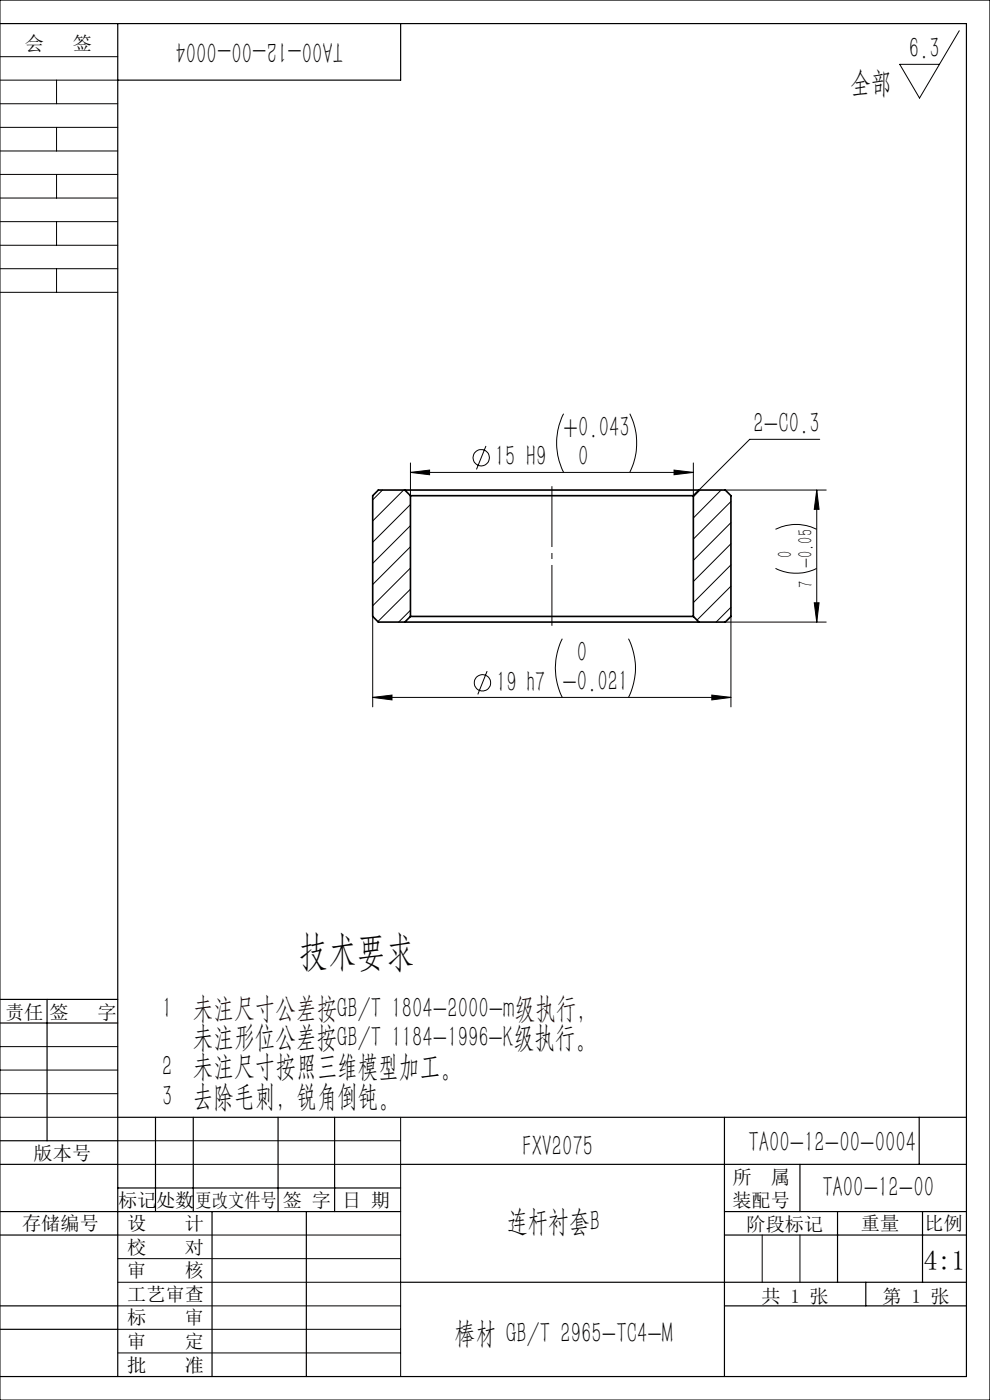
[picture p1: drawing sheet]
<svg xmlns="http://www.w3.org/2000/svg" width="210mm" height="297mm" viewBox="0 0 210 297" stroke-linecap="round" stroke-linejoin="round" font-family="sans-serif">
<g fill="none" stroke="#000" stroke-width=".21">
<path d="M0 12h25M0 17h25M0 0h210v297h-210zM12 17v5M203.5 6.5l-8.4 14.3-4.2-7.2h8.4M0 22h25M0 27h25M0 32h25M0 37h25M12 27v5M12 37v5M0 42h25"/>
<path d="M0 47h25M0 52h25M0 57h25M12 47v5M12 57v5M0 62h25M87.1 98.2v7M103.1 94.6l-2 5M119.6 87.8a13.7 13.7 0 0 0 0 12.4M133.6 87.8a14 14 0 0 1 0 12.4M143 99.7l4.1 .5-4.1 .5zM147.1 98.2v7"/>
<path d="M173.9 93.2h-14.9l-10.7 10.8M81.1 104l-2 2M85.6 104l-6.5 6.5M87.1 107l-8 8M87.1 111.5l-8 8M87.1 116l-8 8M87.1 100.2l4-.5v1zM87.1 100.2h60M148.5 104l-1.4 1.4M153 104l-5.9 5.9M153.8 104h21.5M155 106.4l-7.9 8"/>
<path d="M155 110.9l-7.9 8M155 115.4l-7.9 8M155 119.8l-7.9 8M164.5 112.3a9.8 9.8 0 0 1 8.7 0M173.2 104l.5 4.1h-1zM173.2 104v28M79.1 130.8v19.2M87.1 120.5l-8 8M87.1 125l-6.9 6.9M87.1 129.5l-2.5 2.5M119.3 135.5a13.8 13.8 0 0 0 0 12.5M133.3 135.5a13.8 13.8 0 0 1 0 12.5"/>
<path d="M153.8 132h21.5M155 124.4l-7.2 7.1M155 128.8l-3.1 3.2M155 130.8v19.2M164.5 120.6a9.8 9.8 0 0 0 8.7 0M172.7 127.9h1l-.5 4.1zM79.1 148h75.9M79.1 148l4-.5v1zM103.3 142.4l-1.9 4.9M151 147.5l4 .5-4 .5zM0 227h25M0 222h25"/>
<path d="M0 237h25M0 232h25M85 237v55M25 242h60M25 247h60M25 272h60M25 277h60M25 267h60M25 262h60M161.7 262v10M169.7 262v10M25 282h60"/>
<path d="M25 287h60M153.7 292h.1"/>
<circle cx="102.1" cy="97.1" r="1.73"/>
<circle cx="102.3" cy="144.9" r="1.73"/>
</g>
<path d="M85.9 104h62.4M85.9 104h-5.6l-1.2 1.2v25.6l1.2 1.2h5.6M85.9 104l1.2 1.2M87.1 105.2h60M87.1 105.2v25.6M147.1 105.2v25.6M148.3 104h5.5l1.2 1.2v25.6l-1.2 1.2h-5.5M148.3 104l-1.2 1.2M85.9 132h62.4M87.1 130.8h60M87.1 130.8l-1.2 1.2M147.1 130.8l1.2 1.2" fill="none" stroke="#000" stroke-width=".35"/>
<path d="M117.1 132.8v-29.7" fill="none" stroke="#000" stroke-width=".21" stroke-dasharray="30.5 1.3 1.3 1.3" stroke-dashoffset="17.6" stroke-linecap="butt"/>
<g fill="none" stroke="#000" stroke-width=".25">
<path d="M0 5h205v287h-205M25 5v287M85 5v12h-60M0 212h25M0 217h25M10 212v30M25 237h180M33 237v20M41 237v20M59 237v20M71 237v20M153.7 237v55"/>
<path d="M195 237v10M0 247h25M0 242h25M0 257h85M25 252h60M45 257v35M65 257v35M85 247h120M153.7 257h51.3M169.7 247v10M177.7 257v15M195.7 257v15"/>
<path d="M0 262h25M0 277h25M85 272h120M153.7 262h51.3M153.7 277h51.3M183.7 272v5M0 282h25"/>
</g>
<g fill="#000">
<path d="M87.1 100.2l4-.5v1zM143 99.7l4.1 .5-4.1 .5z"/>
<path d="M173.2 104l.5 4.1h-1zM172.7 127.9h1l-.5 4.1z"/>
<path d="M79.1 148l4-.5v1zM151 147.5l4 .5-4 .5z"/>
</g>
<text font-size="8.8" x="63.5" y="204.7">技术要求</text>
<g font-size="6.3">
<text x="72.8" y="9" transform="rotate(-180 72.8 9)">TA00-12-00-0004</text>
<text x="192.8" y="12.4">6.3</text>
<text x="180.4" y="19.5">全部</text>
<text x="119.6" y="92.7">+0.043</text>
<text x="159.8" y="91.9">2-C0.3</text>
<text x="105" y="99">15 H9</text>
<text x="122.6" y="98.9">0</text>
<text x="122.4" y="140.5">0</text>
<text x="105.2" y="146.7">19 h7 -0.021</text>
<text x="34.4" y="215.9">1 未注尺寸公差按GB/T 1804-2000-m级执行，</text>
<text x="40.9" y="222.1">未注形位公差按GB/T 1184-1996-K级执行。</text>
<text x="34.4" y="228.4">2 未注尺寸按照三维模型加工。</text>
<text x="34.4" y="234.6">3 去除毛刺，锐角倒钝。</text>
<text x="110.8" y="245.3">FXV2075</text>
<text x="158.8" y="244.4">TA00-12-00-0004</text>
<text x="174.4" y="254">TA00-12-00</text>
<text x="107.6" y="261">连杆衬套B</text>
<text x="96.5" y="284.8">棒材 GB/T 2965-TC4-M</text>
</g>
<text font-size="5.8" x="196" y="269.4">4:1</text>
<g font-size="4.4">
<text x="168" y="118.4" transform="rotate(-90 168 118.4)">0</text>
<text x="172.4" y="124.7" transform="rotate(-90 172.4 124.7)">7 -0.05</text>
</g>
<g font-size="4.1">
<text x="5.3" y="10.6">会</text>
<text x="15.4" y="10.6">签</text>
<text x="1.1" y="216.1">责任</text>
<text x="10.5" y="216.1">签</text>
<text x="20.7" y="216.1">字</text>
<text x="7.1" y="246.1">版本号</text>
<text x="155.4" y="251.1">所</text>
<text x="163.5" y="251.1">属</text>
<text x="25.1" y="256.1">标记</text>
<text x="33.1" y="256.1">处数</text>
<text x="41.5" y="256.1">更改文件号</text>
<text x="60" y="256.1">签 字</text>
<text x="72.6" y="256.1">日 期</text>
<text x="155.4" y="256.1">装配号</text>
<text x="4.7" y="260.9">存储编号</text>
<text x="27" y="260.9">设</text>
<text x="39.2" y="260.9">计</text>
<text x="158.4" y="261.1">阶段标记</text>
<text x="182.6" y="261">重量</text>
<text x="196.1" y="260.9">比例</text>
<text x="27" y="266.1">校</text>
<text x="39.2" y="266.1">对</text>
<text x="27" y="270.9">审</text>
<text x="39.2" y="270.9">核</text>
<text x="27" y="276">工艺审查</text>
<text x="27" y="280.9">标</text>
<text x="39.2" y="280.9">审</text>
<text x="161.6" y="276.4">共 1 张</text>
<text x="187.2" y="276.4">第 1 张</text>
<text x="27" y="286">审</text>
<text x="39.2" y="286">定</text>
<text x="27" y="291">批</text>
<text x="39.2" y="291">准</text>
</g>
</svg>
